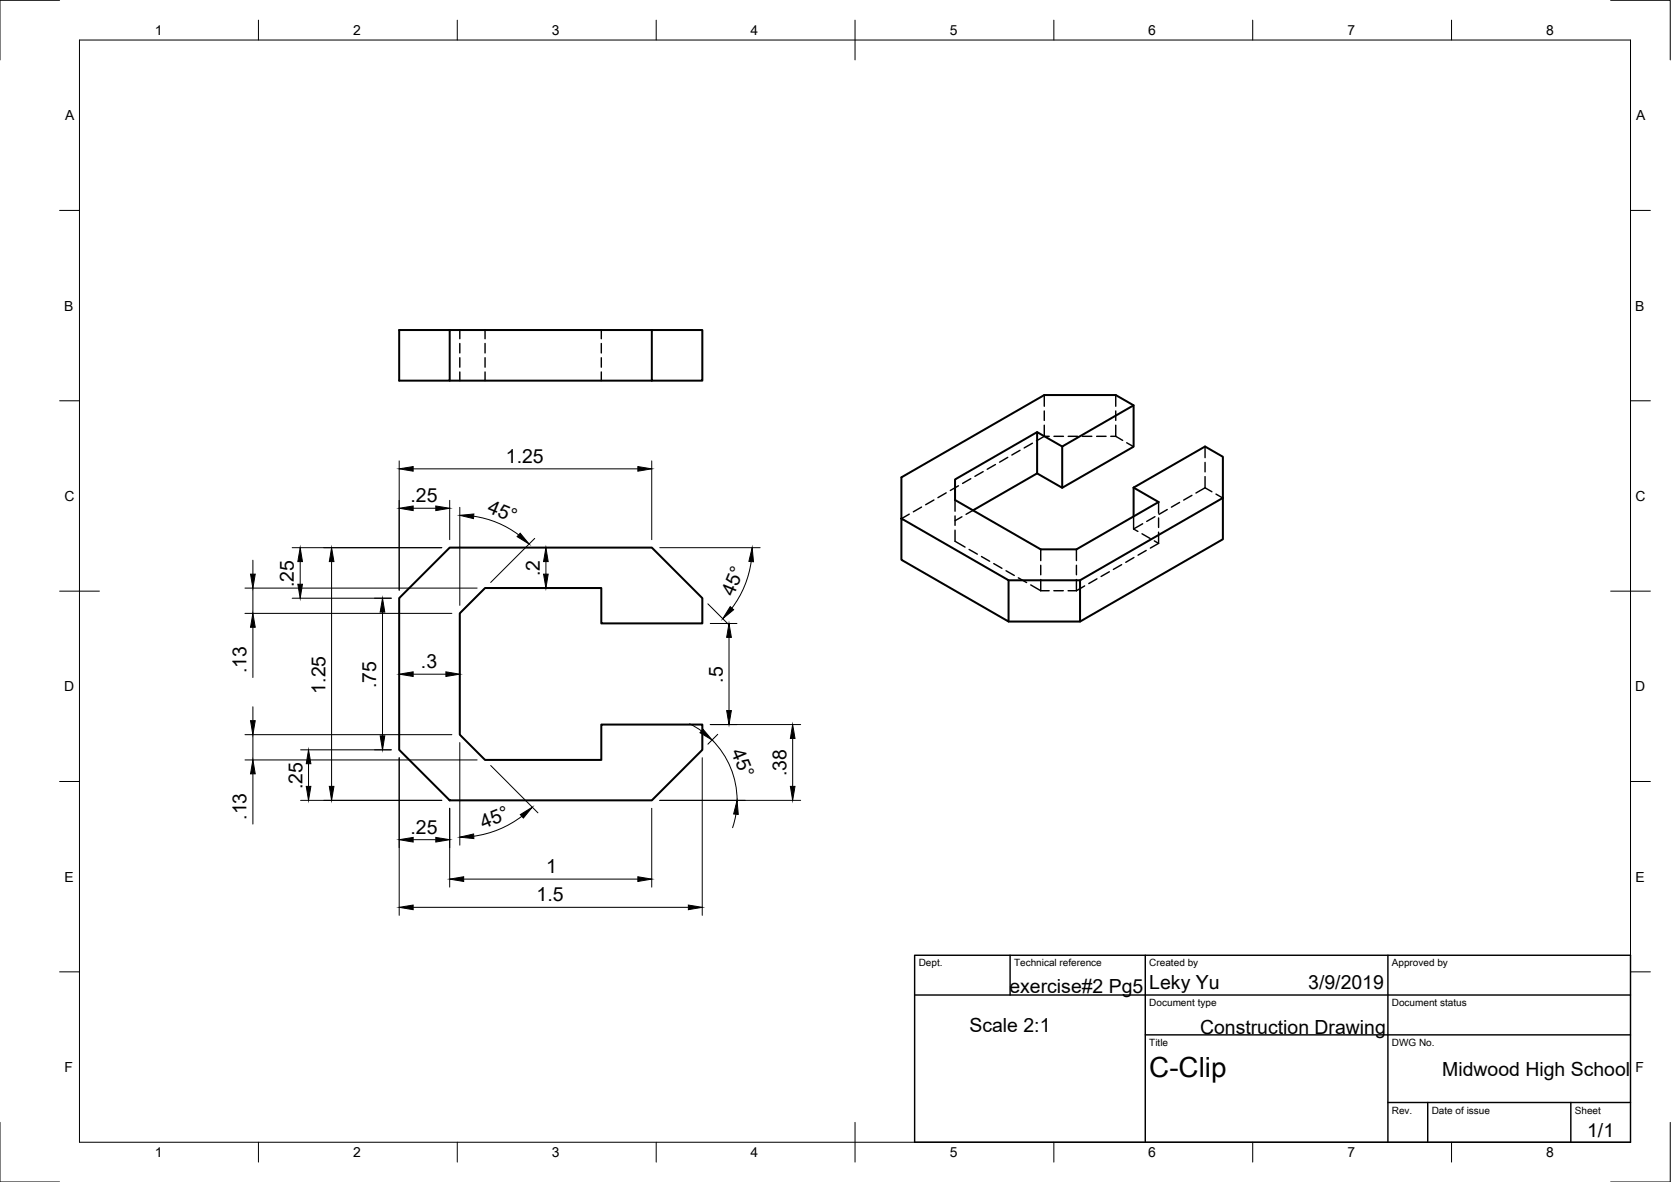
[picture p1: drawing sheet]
<svg xmlns="http://www.w3.org/2000/svg" width="420mm" height="297mm" viewBox="0 0 420 297" stroke-linecap="round" stroke-linejoin="round" font-family="sans-serif">
<!-- layer: Visible -->
<g fill="none" stroke="#000" stroke-width=".51">
<path d="M113.1 82.9h-12.7v12.8h12.7v-12.8h50.8M113.1 95.7h50.8M163.9 82.9h12.7v12.8h-12.7zM260.8 108.6l-20.7 11.9v5.2l21.6 12.4h9l20.6-11.9-6.3-3.7M260.8 119l-16.2 9.3M267.1 112.2l-6.3-3.6v10.4M285 101.9l-17.9 10.3v10.4l-6.3-3.6M267.1 122.6l17.9-10.3v-10.4l-4.5-2.6h-17.9l-35.9 20.7v20.7l26.9 15.5v-10.4l-26.9-15.5M285 122.5l18-10.3 4.5 2.6v20.7l-35.9 20.7M285 122.5v7.3M307.5 125.1l-35.9 20.7v10.4h-18M100.4 150.3l12.7-12.7h50.8l12.7 12.7v6.4h-25.4v-8.9h-29.2l-6.4 6.3v30.5l6.4 6.4h29.2v-8.9h25.4v6.3l-12.7 12.7h-50.8l-12.7-12.7z"/>
<path d="M253.6 145.8h18"/>
</g>
<!-- layer: Hidden -->
<g fill="none" stroke="#000" stroke-width=".36">
<path d="M115.6 82.9v2.2M115.6 86.3v2.4M115.6 89.9v2.4M115.6 93.5v2.2M122 82.9v2.2M122 86.3v2.4M122 89.9v2.4M122 93.5v2.2M151.2 82.9v2.2M151.2 86.3v2.4M151.2 89.9v2.4M151.2 93.5v2.2"/>
<path d="M262.6 99.3v2.8M280.5 99.3v2.8M247.2 118.5l-2.1 1.2M250.3 116.7l-2.1 1.2M253.4 114.9l-2.1 1.2M256.5 113.2l-2.1 1.1M259.6 111.4l-2.1 1.2M262.6 109.7l-2 1.1M262.6 103.3v2.3M262.6 106.9v2.8M262.6 109.7h1.2M265 109.7h2.4"/>
<path d="M268.6 109.7h2.4M272.2 109.7h2.3M275.7 109.7h2.4M279.3 109.7h1.2M280.5 103.3v2.3M280.5 106.9v2.8M280.5 109.7l1.8 1M283.3 111.3l1.7 1M303 112.2v2.8M303 116.2v2.4M303 119.8v2.8M228.6 129.2l-1.9 1.2"/>
<path d="M231.7 127.4l-2 1.2M234.8 125.7l-2.1 1.1M237.9 123.9l-2.1 1.2M240.1 125.7v2.8M240.1 129.7v2.3M240.1 133.2v2.8l2.6 1.5M241 122.1l-2 1.2M241.9 129.9l-1.8 1M243.7 138.1l2 1.2M244.1 120.3l-2.1 1.2M244.6 128.3l-1.7 1M246.8 139.9l2 1.1"/>
<path d="M261.7 138.1v2.8M270.7 138.1v2.8M285 132.9l1.1 .6M285 129.8v3.1M287.1 134.1l2.1 1.2M287.3 131.6l-2.3 1.3M288.2 138.3l-2 1.2M290.2 135.9l1.1 .7M290.4 129.8l-2.1 1.2M291.3 136.6l-2.1 1.1M291.3 126.2v2.8M291.3 130.2v2.4"/>
<path d="M291.3 133.7v2.9M293.5 128l-2.1 1.3M296.6 126.3l-2.1 1.2M299.7 124.5l-2.1 1.2M303 122.6l-2.3 1.3M303 122.6l1.7 1M305.8 124.2l1.7 1M249.9 141.6l2 1.2M253 143.4l2 1.2M256.1 145.2l2 1.2M259.2 147l2.5 1.4M261.7 142.1v2.3"/>
<path d="M261.7 145.6v2.8M261.7 148.4h2.1M265 148.4h2.4M268.6 148.4h2.1M270.7 142.1v2.3M270.7 145.6v2.8M272.7 147.2l-2 1.2M275.8 145.5l-2 1.1M278.9 143.7l-2 1.2M282 141.9l-2 1.2M285.1 140.1l-2 1.2"/>
</g>
<!-- layer: Border -->
<g fill="none" stroke="#000" stroke-width=".25">
<path d="M15 .1h-15v15M20 10.1h390v276.9h-390zM65 5.1v5M115 5.1v5M165 5.1v5M215 5.1v10M265 5.1v5M315 5.1v5M365 5.1v5M405 .1h15v15M15 52.9h5M410 52.9h5"/>
<path d="M15 100.7h5M410 100.7h5M15 148.6h10M405 148.6h10M15 196.4h5M410 196.4h5M15 244.2h5M410 244.2h5M0 282.1v14.9h15M65 287v5M115 287v5M165 287v5"/>
<path d="M215 282.1v9.9M265 287v5M315 287v5M365 287v5M420 282.1v14.9h-15"/>
</g>
<!-- layer: TitleBlock -->
<path d="M230 240.1h180v46.9h-180zM230 250h180M254 240.1v9.9M288 240.1v46.9M349 240.1v46.9M288 260.1h122M349 277.1h61M359 277.1v9.9M395 277.1v9.9" fill="none" stroke="#000" stroke-width=".36"/>
<!-- layer: Dimensions -->
<g fill="none" stroke="#000" stroke-width=".25">
<path d="M100.4 115.8v32.5M103.9 117.8h56.5M163.9 115.8v19.8M73.5 137.6h37.6M103.9 127.7h5.7M113.1 125.7v9.9M115.6 127.5v24.6M119.1 129.7a24.6 24.6 0 0 1 11.3 4.7M134.5 135.3l-11.1 11.1M165.9 137.6h25.2M61.6 147.8h58.4M61.6 154.1h52"/>
<path d="M63.6 140.8v3.5M63.6 147.8v6.3M63.6 157.6v12.7M73.5 150.3h24.9M75.5 141.1v5.7M83.4 141.1v56.5M96.2 153.8v31.1M137.3 141.1v3.2M178 151.8l5.2 5.1M178.6 156.7h6.7M188.9 141.1a25.2 25.2 0 0 1-4.9 11.7M63.6 177.6v3.5"/>
<path d="M103.9 169.4h8.2M183.3 160.2v18.4M61.6 184.6h52M61.6 191h58.4M63.6 184.6v6.4M63.6 194.5v12.6M75.6 188.4h22.8M77.6 191.9v5.7M100.4 190.4v39.6M115.6 186.6v25.8M123.4 192.4l11.9 11.9M173.4 181.9l3 1.8"/>
<path d="M176.6 190.4v39.6M178.6 182.1h22.7M179.1 186a21.5 21.5 0 0 1 6.2 15.1M180.5 184.5l-2.5 2.5M199.3 185.6v12M75.6 201.1h35.5M103.9 211h5.7M113.1 203.1v19.8M131.2 205.1a25.8 25.8 0 0 1-12.1 5M163.9 203.1v19.8M165.9 201.1h35.4M185.1 204.6l-.9 3.4"/>
<path d="M103.9 228h69.2M116.6 220.9h43.8"/>
</g>
<g fill="#000" stroke="#000" stroke-width=".25">
<path d="M100.4 117.8l3.5-.6v1.2zM160.4 117.2l3.5 .6-3.5 .6zM100.4 127.7l3.5-.5v1.1zM109.6 127.2l3.5 .5-3.5 .6zM115.6 129.5l3.5-.3v1.1zM130.8 134l2.3 2.7-3.1-1.8zM63 144.3h1.2l-.6 3.5zM63.6 154.1l.6 3.5h-1.2zM74.9 146.8h1.2l-.6 3.5zM75.5 137.6l.6 3.5h-1.2zM83.4 137.6l.6 3.5h-1.2zM96.2 150.3l.6 3.5h-1.2z"/>
<path d="M137.3 137.6l.5 3.5h-1.1zM136.7 144.3h1.1l-.5 3.5zM183.6 152.4l.9 .8-2.8 2.3zM189.1 137.6l.4 3.6-1.2-.1zM100.4 169.4l3.5-.6v1.2zM112.1 168.8l3.5 .6-3.5 .6zM183.3 156.7l.6 3.5h-1.2zM182.7 178.6h1.2l-.6 3.5zM63 181.1h1.2l-.6 3.5zM63.6 191l.6 3.5h-1.2zM77.6 188.4l.6 3.5h-1.2zM77 197.6h1.2l-.6 3.5z"/>
<path d="M82.8 197.6h1.2l-.6 3.5zM95.6 184.9h1.2l-.6 3.5zM176.8 183.2l2.2 2.8-3-1.9zM199.3 182.1l.6 3.5h-1.2zM198.7 197.6h1.2l-.6 3.5zM100.4 211l3.5-.6v1.2zM109.6 210.4l3.5 .6-3.5 .6zM115.6 210.4l3.5-.8v1.1zM130.8 204.7l3-1.9-2.2 2.8zM185.3 201.1l.3 3.6-1.1-.1zM100.4 228l3.5-.6v1.2zM113.1 220.9l3.5-.6v1.2z"/>
<path d="M160.4 220.3l3.5 .6-3.5 .6zM173.1 227.4l3.5 .6-3.5 .6z"/>
</g>
<text font-size="7" x="289" y="270.6">C-Clip</text>
<g font-size="4.9">
<text x="127.2" y="116.3">1.25</text>
<text x="103.2" y="126.2">.25</text>
<text x="122.3" y="128.6" transform="rotate(23 122.3 128.6)">45°</text>
<text x="73.9" y="147.5" transform="rotate(-90 73.9 147.5)">.25</text>
<text x="135.8" y="144.8" transform="rotate(-90 135.8 144.8)">.2</text>
<text x="184.4" y="150" transform="rotate(-67 184.4 150)">45°</text>
<text x="105.9" y="167.9">.3</text>
<text x="62" y="169.2" transform="rotate(-90 62 169.2)">.13</text>
<text x="94.6" y="172.9" transform="rotate(-90 94.6 172.9)">.75</text>
<text x="181.7" y="171.5" transform="rotate(-90 181.7 171.5)">.5</text>
<text x="81.8" y="174.3" transform="rotate(-90 81.8 174.3)">1.25</text>
<text x="183.8" y="189" transform="rotate(67 183.8 189)">45°</text>
<text x="197.7" y="195.1" transform="rotate(-90 197.7 195.1)">.38</text>
<text x="76" y="198.3" transform="rotate(-90 76 198.3)">.25</text>
<text x="62" y="206" transform="rotate(-90 62 206)">.13</text>
<text x="103.2" y="209.5">.25</text>
<text x="121.6" y="208.4" transform="rotate(-22 121.6 208.4)">45°</text>
<text x="137.3" y="219.4">1</text>
<text x="134.9" y="226.5">1.5</text>
<text x="253.8" y="249.4">exercise#2 Pg5</text>
<text x="289" y="248.5">Leky Yu</text>
<text x="329" y="248.5">3/9/2019</text>
<text x="243.8" y="259.4">Scale 2:1</text>
<text x="301.7" y="259.9">Construction Drawing</text>
<text x="362.6" y="270.3">Midwood High School</text>
<text x="399.1" y="285.7">1/1</text>
</g>
<g font-size="3.5">
<text x="39" y="8.8">1</text>
<text x="88.8" y="8.8">2</text>
<text x="138.8" y="8.8">3</text>
<text x="188.7" y="8.8">4</text>
<text x="238.8" y="8.8">5</text>
<text x="288.7" y="8.8">6</text>
<text x="338.8" y="8.8">7</text>
<text x="388.8" y="8.8">8</text>
<text x="16.4" y="30.2">A</text>
<text x="411.4" y="30.2">A</text>
<text x="16.2" y="78">B</text>
<text x="411.2" y="78">B</text>
<text x="16.2" y="125.9">C</text>
<text x="411.2" y="125.9">C</text>
<text x="16.2" y="173.7">D</text>
<text x="411.2" y="173.7">D</text>
<text x="16.2" y="221.6">E</text>
<text x="411.2" y="221.6">E</text>
<text x="16.2" y="269.4">F</text>
<text x="411.2" y="269.4">F</text>
<text x="39" y="290.8">1</text>
<text x="88.8" y="290.8">2</text>
<text x="138.8" y="290.8">3</text>
<text x="188.7" y="290.8">4</text>
<text x="238.8" y="290.8">5</text>
<text x="288.7" y="290.8">6</text>
<text x="338.8" y="290.8">7</text>
<text x="388.8" y="290.8">8</text>
</g>
<g font-size="2.5">
<text x="231" y="242.9">Dept.</text>
<text x="255" y="242.9">Technical reference</text>
<text x="289" y="242.9">Created by</text>
<text x="350" y="242.9">Approved by</text>
<text x="289" y="252.8">Document type</text>
<text x="350" y="252.8">Document status</text>
<text x="289" y="262.9">Title</text>
<text x="350" y="262.9">DWG No.</text>
<text x="350" y="279.9">Rev.</text>
<text x="360" y="279.9">Date of issue</text>
<text x="396" y="279.9">Sheet</text>
</g>
</svg>
